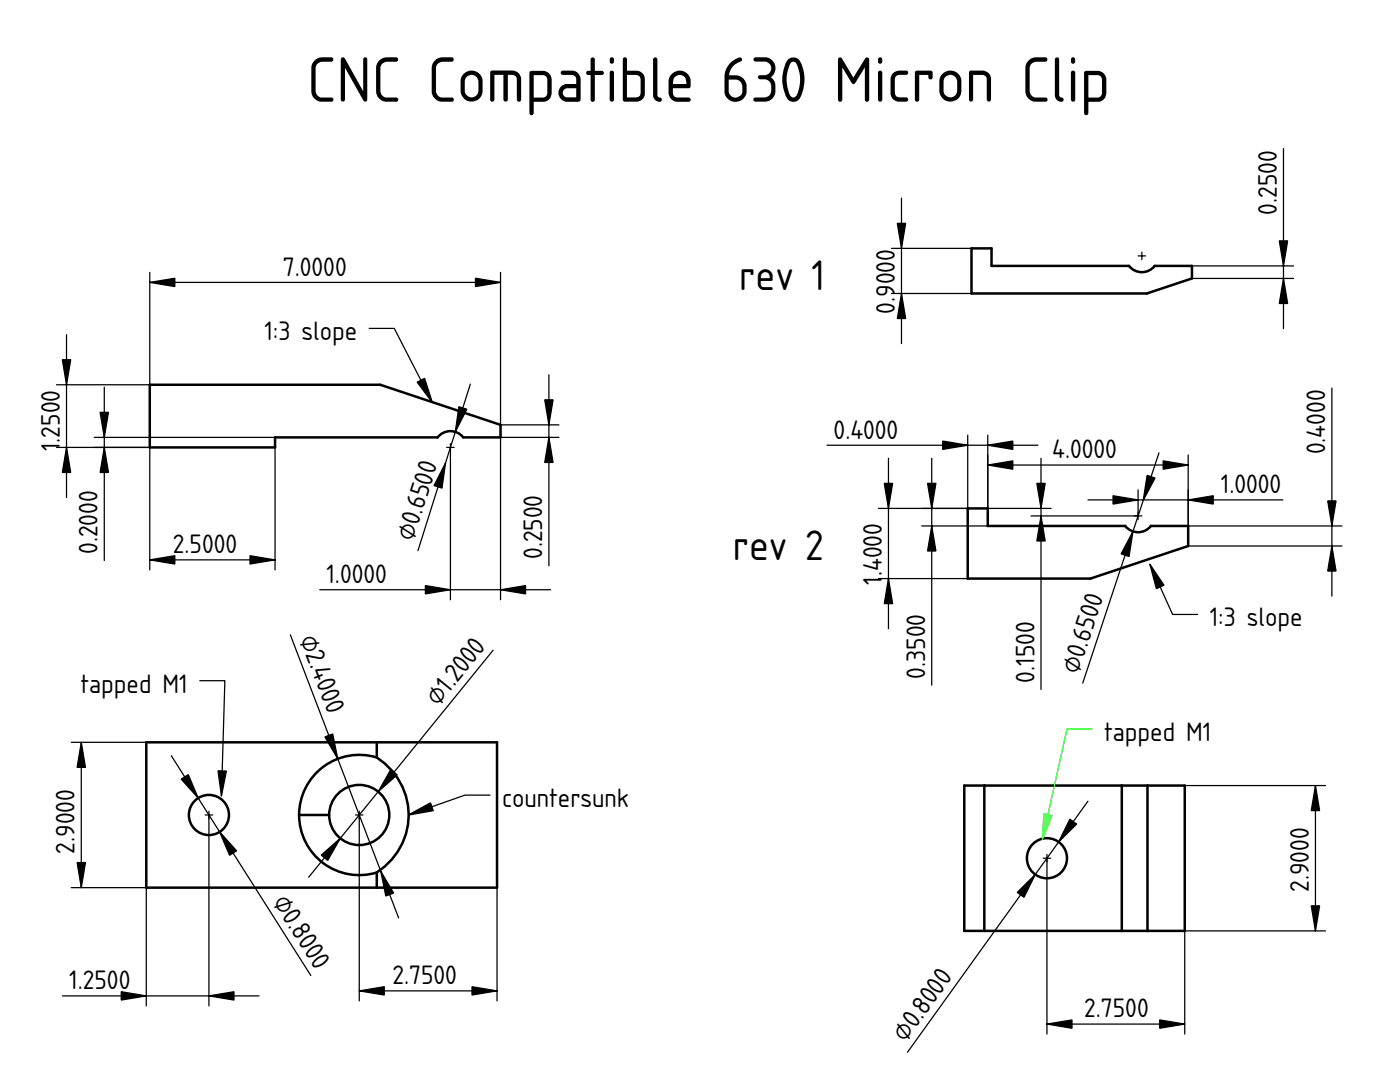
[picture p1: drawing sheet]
<svg xmlns="http://www.w3.org/2000/svg" width="279mm" height="216mm" viewBox="0 0 279 216" stroke-linecap="round" stroke-linejoin="round" font-family="sans-serif">
<path d="M64.9 83h.1" fill="none" stroke="#000" stroke-width=".2"/>
<path d="M29.9 76.8h46l24 8v2.5h-7.4a3.2 3.2 0 0 0-5.2 0h-32.4v2h-25z" fill="none" stroke="#000" stroke-width=".5"/>
<path d="M89.9 88.5v1.5zM89.1 89.3h1.5z" fill-rule="evenodd" fill="#000" stroke="#080808" stroke-width=".25"/>
<g fill="none" stroke="#000" stroke-width=".25">
<path d="M29.9 54.3v22.5h-18.6M29.9 56.3h70M99.9 54.3v65.4M13.3 66.8v32.5M20.8 77.3v34.5M73.7 65.5h5l7.6 14.8M93.9 76.6l-10.5 33.3M109.5 74.8v38.1M11.3 89.3h18.6v24.4M18.8 87.3h36.1M54.9 89.3v24.4M89.9 89.3v30.4"/>
<path d="M99.9 87.3h11.6M99.9 84.8h11.6M29.9 111.7h25M63.8 117.7h46.1"/>
</g>
<g fill="#000" stroke="#000" stroke-width=".25">
<path d="M29.9 56.3l5-.8v1.7zM94.9 55.5l5 .8-5 .9zM12.4 71.8h1.7l-.8 5zM13.3 89.3l.8 5h-1.7zM20 82.3h1.6l-.8 5zM20.8 89.3l.8 5h-1.6zM83.3 76.3l1.4-.8 1.6 4.8zM88.9 92.4l-.7 5-1.6-.5zM91.6 81.2l1.6 .5-2.3 4.5zM109.5 87.3l.9 5h-1.7zM108.7 79.8h1.7l-.9 5zM29.9 111.7l5-.8v1.6z"/>
<path d="M49.9 110.9l5 .8-5 .8zM84.9 116.8l5 .9-5 .8zM99.9 117.7l5-.9v1.7z"/>
</g>
<path d="M193.9 49.6h4v3.5h27.4a3.3 3.3 0 0 0 5.1 0h7.5v2.5l-9 3h-35z" fill-rule="evenodd" fill="#fff"/>
<path d="M215.9 54.1h.1" fill="none" stroke="#000" stroke-width=".2"/>
<path d="M193.9 49.6h4v3.5h27.4a3.2 3.2 0 0 0 5.1 0h7.5v2.5l-9 3h-35z" fill="none" stroke="#000" stroke-width=".5"/>
<path d="M227.9 50.3v1.5zM227.1 51.1h1.5z" fill-rule="evenodd" fill="#000" stroke="#080808" stroke-width=".25"/>
<path d="M179.9 39.6v29M256.1 29.7v35.9M177.9 58.6h16M177.9 49.6h16M237.9 53.1h20.2M237.9 55.6h20.2" fill="none" stroke="#000" stroke-width=".25"/>
<path d="M179.9 58.6l.8 5h-1.6zM179.1 44.6h1.6l-.8 5zM255.3 48.1h1.7l-.9 5zM256.1 55.6l.9 5h-1.7z" fill="#000" stroke="#000" stroke-width=".25"/>
<path d="M193.1 101.4h4v3.5h27.5a3.2 3.2 0 0 0 5.1 0h7.4v4l-19.5 6.5h-24.5z" fill-rule="evenodd" fill="#fff"/>
<path d="M215.1 108.4h.1" fill="none" stroke="#000" stroke-width=".2"/>
<path d="M193.1 101.4h4v3.5h27.5a3.2 3.2 0 0 0 5.1 0h7.4v4l-19.5 6.5h-24.5z" fill="none" stroke="#000" stroke-width=".5"/>
<path d="M227.1 102.2v1.5zM226.4 102.9h1.5z" fill-rule="evenodd" fill="#000" stroke="#080808" stroke-width=".25"/>
<g fill="none" stroke="#000" stroke-width=".25">
<path d="M265.8 77.4v41.5M165 88.8h42.1M177.3 91.4v34M185.9 91.4v45.3M193.1 86.8v14.6h-17.8M197.1 86.8v14.6h12.7M197.1 92.8h40M207.8 91.4v46.2M217.1 99.8h38.9M227.1 97.8v5.1h-21.3M231.3 90.4l-15.2 45.9M237.1 90.8v14.1h30.7"/>
<path d="M175.3 115.4h17.8M183.9 104.9h13.2M229.5 112.6l4.5 10h5M237.1 108.9h30.7"/>
</g>
<g fill="#000" stroke="#000" stroke-width=".25">
<path d="M188.1 88l5 .8-5 .9zM197.1 88.8l5-.8v1.7zM197.1 92.8l5-.8v1.6zM222.1 98.9l5 .9-5 .8zM228.9 94.9l1.6 .5-2.3 4.5zM232.1 92l5 .8-5 .8zM237.1 99.8l5-.9v1.7zM177.3 115.4l.8 5h-1.6zM176.5 96.4h1.6l-.8 5zM185.9 104.9l.9 5h-1.7zM185.1 96.4h1.7l-.9 5zM207.8 102.9l.8 5h-1.7z"/>
<path d="M206.9 96.4h1.7l-.8 5zM226.1 106l-.8 5-1.6-.5zM229.5 112.6l2.8 4.2-1.5 .7zM265 99.9h1.6l-.8 5zM265.8 108.9l.8 5h-1.6z"/>
</g>
<path d="M29.2 148.1h70v29h-70z" fill-rule="evenodd" fill="#fff"/>
<path d="M64.2 162.6h.1" fill="none" stroke="#000" stroke-width=".2"/>
<path d="M29.2 148.1h46v3a12 12 0 0 0-15.5 11.5 12 12 0 0 0 15.5 11.5v3h-46z" fill-rule="evenodd" fill="#fff"/>
<path d="M64.2 162.6h.1" fill="none" stroke="#000" stroke-width=".2"/>
<g fill="#fff">
<path d="M75.2 148.1h24v29h-24v-3a13.5 13.5 0 0 0 0-23z" fill-rule="evenodd"/>
<path d="M63 154.3a12 12 0 0 1 12.2-3.2 13.5 13.5 0 0 1 0 23 12 12 0 0 1-15.5-11.5h18a6 6 0 0 1-8.7 5.4 6 6 0 0 1-.8-10.2 6 6 0 0 1 9.4 3.8l.1 1h-18a12 12 0 0 1 3.3-8.3z" fill-rule="evenodd"/>
</g>
<path d="M64.2 162.6h.1" fill="none" stroke="#000" stroke-width=".2"/>
<g fill="#fff">
<circle cx="71.7" cy="162.6" r="6"/>
<circle cx="41.7" cy="162.6" r="4"/>
</g>
<g fill="none" stroke="#000" stroke-width=".5">
<path d="M29.2 148.1h70v29h-70zM75.2 151.1a12 12 0 0 0-15.5 11.5M75.2 151.1a13.5 13.5 0 0 1 0 23M75.2 148.1v3M59.7 162.6a12 12 0 0 0 15.5 11.5M59.7 162.6h6M75.2 174.1v3"/>
<circle cx="41.7" cy="162.6" r="4"/>
<circle cx="71.7" cy="162.6" r="6"/>
</g>
<g fill="#000" stroke="#080808" stroke-width=".25">
<path d="M41.7 161.9v1.5zM40.9 162.6h1.5z" fill-rule="evenodd"/>
<path d="M71.7 161.9v1.5zM70.9 162.6h1.5z" fill-rule="evenodd"/>
</g>
<path d="M64.2 162.6h.1" fill="none" stroke="#000" stroke-width=".2"/>
<g fill="none" stroke="#000" stroke-width=".25">
<path d="M39.9 135.8h5l-.7 23M57.9 126.7l21.7 56.5M98.4 129.7l-36.8 45.3M14.2 148.1h15M16.2 148.1v29M34.2 150.8l27.8 43.8M97.8 158.7h-5l-11.3 3.9M14.2 177.1h15v23.6M41.7 162.6v38.1M71.7 162.6v37.1M99.2 177.1v22.6M12.5 198.7h39.2"/>
<path d="M71.7 197.7h27.5"/>
</g>
<g fill="#000" stroke="#000" stroke-width=".25">
<path d="M16.2 148.1l.9 5h-1.7zM36.2 155.5l1.4-.9 2 4.6zM43.5 153.8l1.7 .1-1 4.9zM64.8 147l1.6-.6 1 5zM78 153.6l1.3 1-3.8 3.4zM15.4 172.1h1.7l-.9 5zM43.8 166l3.4 3.8-1.4 .9zM64.1 170.6l3.8-3.3-2.5 4.4zM76 173.8l2.5 4.4-1.5 .6zM81.5 162.6l4.4-2.4 .6 1.6zM24.2 197.9l5 .8-5 .9zM41.7 198.7l5-.8v1.7z"/>
<path d="M71.7 197.7l5-.8v1.7zM94.2 196.9l5 .8-5 .9z"/>
</g>
<path d="M192.4 156.7h44v29h-44z" fill-rule="evenodd" fill="#fff"/>
<path d="M214.4 171.2h.1" fill="none" stroke="#000" stroke-width=".2"/>
<path d="M196.4 156.7h27.5v29h-27.5z" fill-rule="evenodd" fill="#fff"/>
<path d="M214.4 171.2h.1" fill="none" stroke="#000" stroke-width=".2"/>
<g fill="#fff">
<path d="M229 156.7h7.4v29h-7.4z" fill-rule="evenodd"/>
<path d="M223.9 156.7h5.1v29h-5.1z" fill-rule="evenodd"/>
<path d="M192.4 156.7h4v29h-4z" fill-rule="evenodd"/>
<circle cx="208.9" cy="171.3" r="4"/>
</g>
<g fill="none" stroke="#000" stroke-width=".5">
<path d="M192.4 156.7h44v29h-44zM196.4 156.7v29M223.9 156.7v29M229 156.7v29"/>
<circle cx="208.9" cy="171.3" r="4"/>
</g>
<path d="M208.9 170.5v1.5zM208.2 171.2h1.5z" fill-rule="evenodd" fill="#000" stroke="#080808" stroke-width=".25"/>
<path d="M214.4 171.2h.1" fill="none" stroke="#000" stroke-width=".2"/>
<path d="M217.1 159.9l-36 50.1M236.4 156.7h28.1M262.5 156.7v29M208.9 171.2v35.1M264.5 185.7h-28.1v20.6M208.9 204.3h27.5" fill="none" stroke="#000" stroke-width=".25"/>
<path d="M262.5 156.7l.9 5h-1.7zM203 178.1l3.6-3.6-2.2 4.5zM213.5 163.5l1.4 .9-3.6 3.6zM261.7 180.7h1.7l-.9 5zM208.9 204.3l5-.8v1.7zM231.4 203.5l5 .8-5 .9z" fill="#000" stroke="#000" stroke-width=".25"/>
<path d="M217.9 145.4h-5l-4.8 22" fill="none" stroke="#0f0" stroke-width=".25"/>
<path d="M208.3 162.4l1.7 .3-1.9 4.7z" fill="#0f0" stroke="#0f0" stroke-width=".25"/>
<text font-size="12" x="61.2" y="20.3">CNC Compatible 630 Micron Clip</text>
<g font-size="8">
<text x="147.5" y="57.8">rev 1</text>
<text x="146.2" y="111.7">rev 2</text>
</g>
<g font-size="5">
<text x="254.8" y="42.8" transform="rotate(-90 254.8 42.8)">0.2500</text>
<text x="56.5" y="55">7.0000</text>
<text x="178.6" y="62.6" transform="rotate(-90 178.6 62.6)">0.9000</text>
<text x="52.8" y="67.9">1:3 slope</text>
<text x="11.9" y="88.3" transform="rotate(-90 11.9 88.3)">.2500</text>
<text x="166.4" y="87.5">0.4000</text>
<text x="11.9" y="90" transform="rotate(-90 11.9 90)">1</text>
<text x="210" y="91.5">4.0000</text>
<text x="264.5" y="90.7" transform="rotate(-90 264.5 90.7)">0.4000</text>
<text x="243.6" y="98.4">1.0000</text>
<text x="19.5" y="110.5" transform="rotate(-90 19.5 110.5)">0.2000</text>
<text x="34.5" y="110.4">2.5000</text>
<text x="82.5" y="108.2" transform="rotate(-73 82.5 108.2)">⌀0.6500</text>
<text x="108.2" y="111.6" transform="rotate(-90 108.2 111.6)">0.2500</text>
<text x="176" y="114" transform="rotate(-90 176 114)">4000</text>
<text x="65.1" y="116.4">1.0000</text>
<text x="176" y="116.7" transform="rotate(-90 176 116.7)">1</text>
<text x="176" y="115" transform="rotate(-90 176 115)">.</text>
<text x="241.4" y="125">1:3 slope</text>
<text x="59.7" y="127.4" transform="rotate(69 59.7 127.4)">⌀2.40</text>
<text x="184.6" y="135.4" transform="rotate(-90 184.6 135.4)">0.3500</text>
<text x="206.4" y="136.2" transform="rotate(-90 206.4 136.2)">0.1500</text>
<text x="215.2" y="134.6" transform="rotate(-72 215.2 134.6)">⌀0.6500</text>
<text x="16.1" y="138.2">tapped M1</text>
<text x="87.4" y="141" transform="rotate(-51 87.4 141)">⌀1.20</text>
<text x="220.3" y="147.8">tapped M1</text>
<text x="100.2" y="161.1">countersunk</text>
<text x="14.9" y="170.4" transform="rotate(-90 14.9 170.4)">2.9000</text>
<text x="54.3" y="179.9" transform="rotate(58 54.3 179.9)">⌀0.80</text>
<text x="261.2" y="178" transform="rotate(-90 261.2 178)">2.9000</text>
<text x="13.8" y="197.4">1.2500</text>
<text x="78.3" y="196.4">2.7500</text>
<text x="216.4" y="203">2.7500</text>
<text x="180.7" y="208.1" transform="rotate(-54 180.7 208.1)">⌀0.80</text>
</g>
</svg>
